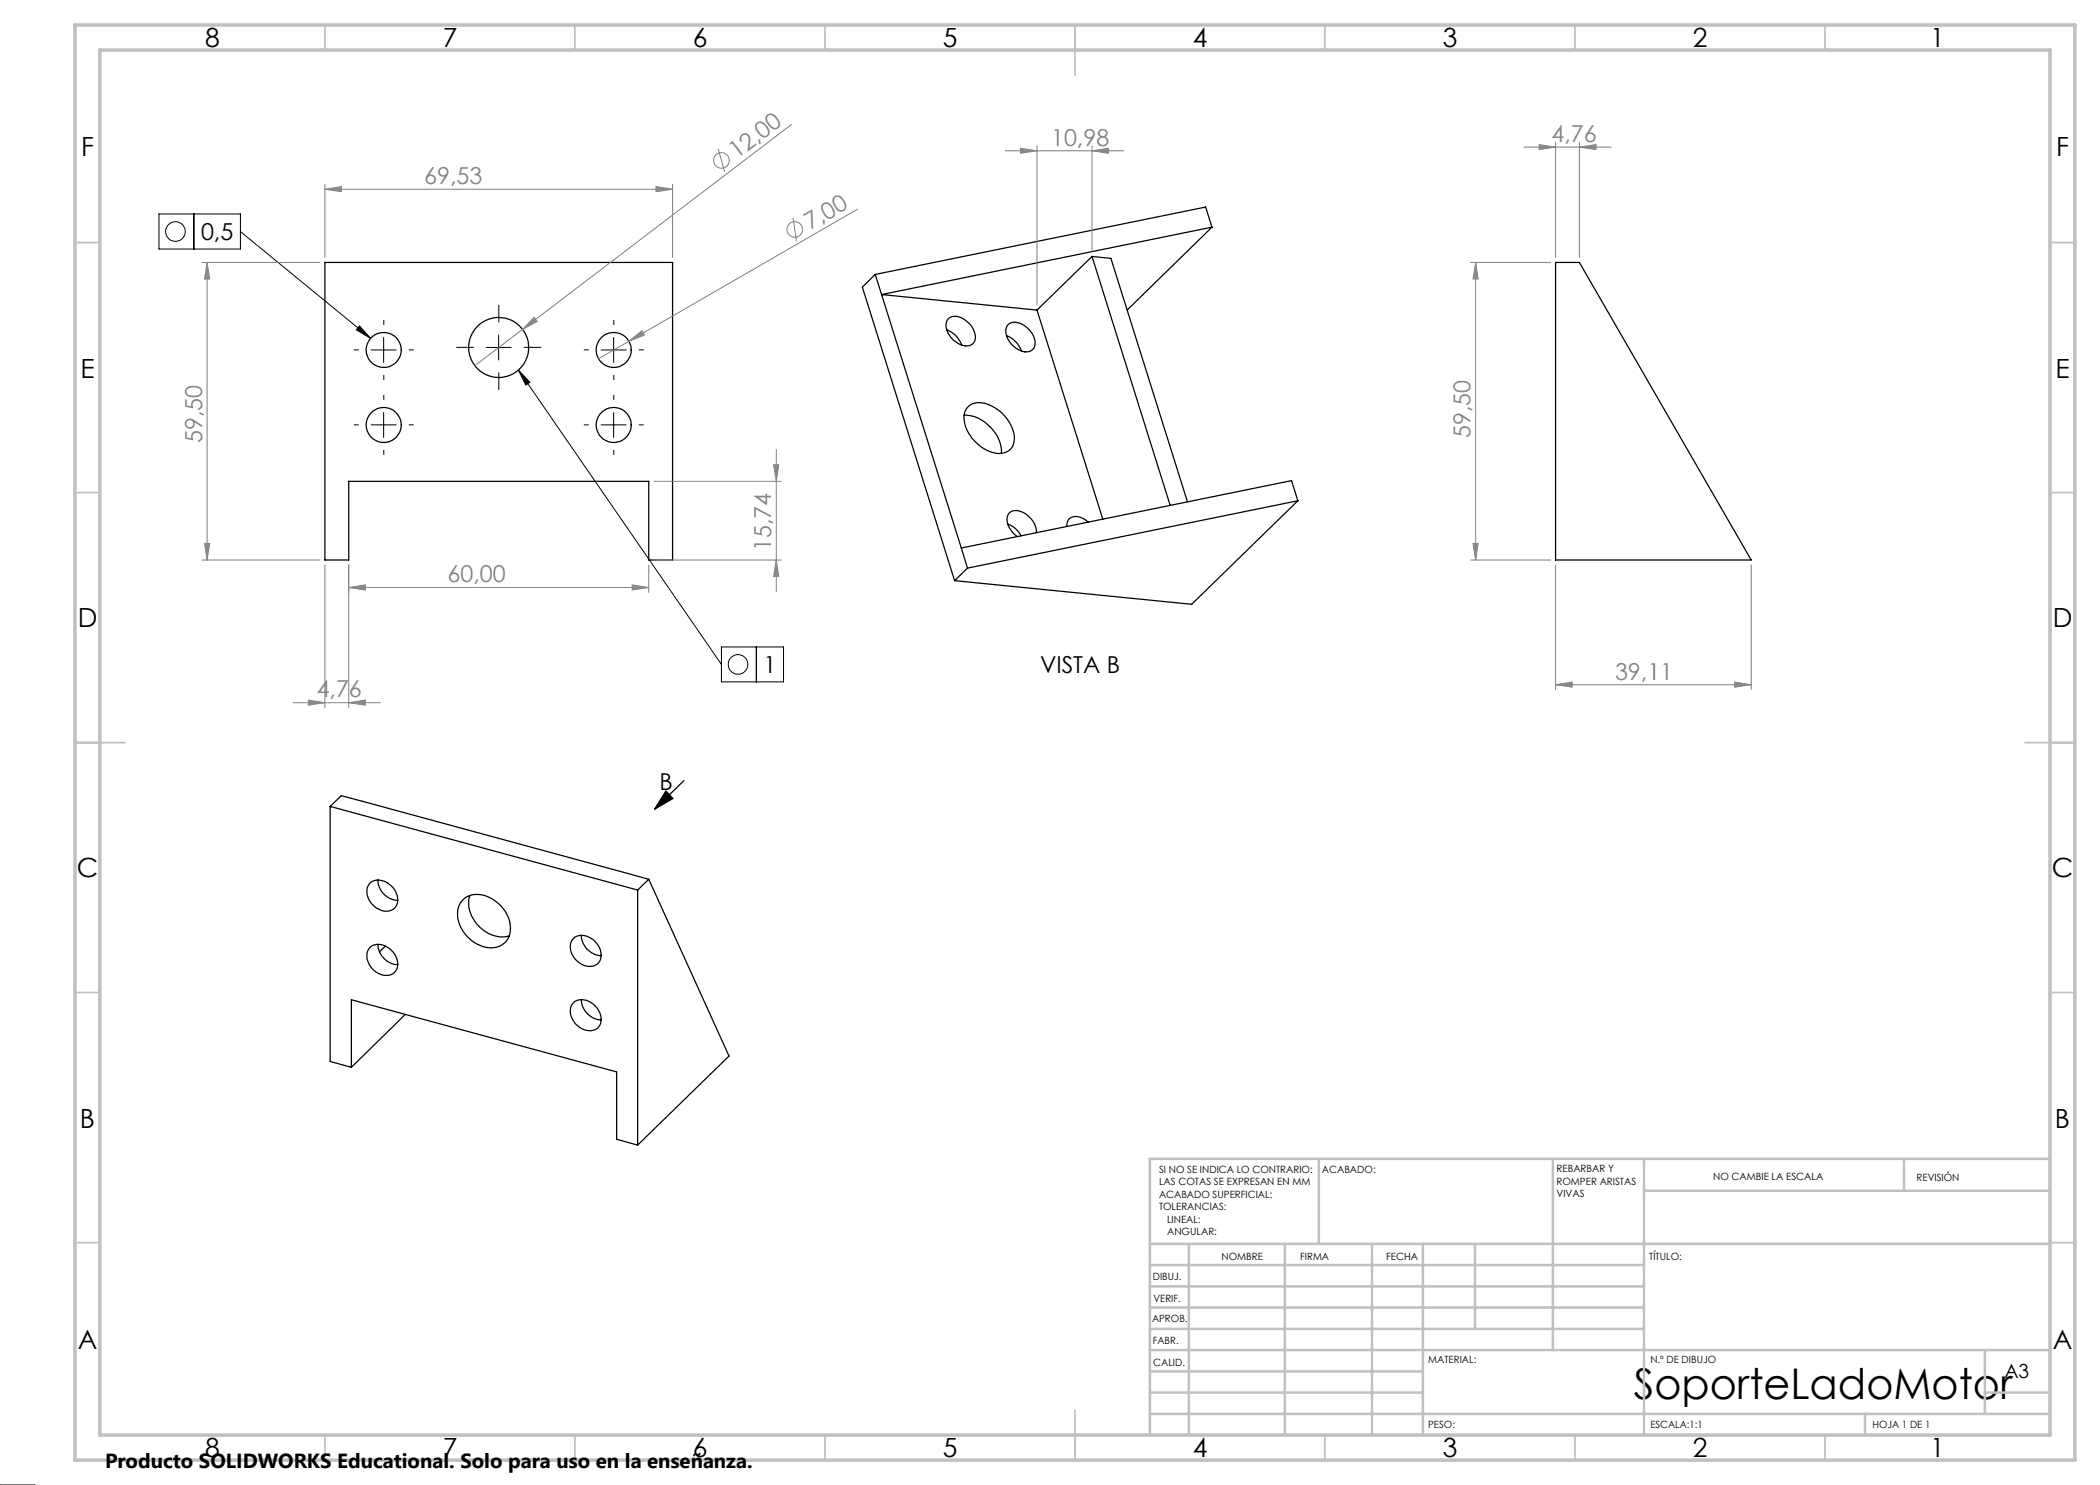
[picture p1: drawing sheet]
<svg xmlns="http://www.w3.org/2000/svg" width="420mm" height="297mm" viewBox="0 0 420 297" stroke-linecap="round" stroke-linejoin="round" font-family="sans-serif">
<g fill="none" stroke="#000" stroke-width=".25">
<path d="M65 52.5h69.5v59.5h-4.7v-15.7h-60.1v15.7h-4.7zM175 54.9l-2.5 2.5 18.4 58.7M175 54.9l1.3 4M176.3 58.9l16 50.7M176.3 58.9l31.1 3.1M218.4 51.3l3.8 .4 15.3 48.7M218.4 51.3l-11 10.7M218.4 51.3l15.6 49.8M242.4 45.4l-66.1 13.5M242.4 45.4l-17 16.6M242.4 45.4l-1.3-4-66.1 13.5M311.1 52.5h4.8l34.3 59.5h-39.1z"/>
<path d="M189.3 66a4.9 4.9 0 0 1 3 3M189.7 63.7a2.88 2.88 0 0 1 3.7 .6 3.7 3.7 0 0 1 1.4 4.1 2.49 2.49 0 0 1-3.7-.1 3.6 3.6 0 0 1-1.6-4.4zM201.3 67.1a5.1 5.1 0 0 1 3 3.1M201.7 64.9a2.93 2.93 0 0 1 3.7 .6 3.8 3.8 0 0 1 1.4 4.1 2.37 2.37 0 0 1-3.4 .2 4 4 0 0 1-2.1-4.4zM207.4 62l13.2 41.8M192.8 83.1a7.8 7.8 0 0 1 7.4 6.4l.1 1.2M193.6 81.4a4 4 0 0 1 5-.1 7.8 7.8 0 0 1 4.2 6.7 2.94 2.94 0 0 1-3.9 2.6 8.2 8.2 0 0 1-6.1-7.2l.3-1.3zM192.3 109.6l1.2 4M193.5 113.6l-2.6 2.5M201.5 104.8a4.8 4.8 0 0 1 2.7 2.4M207.3 106.5a4.5 4.5 0 0 0-4.5-4.4 1.89 1.89 0 0 0-1.2 2.8l.9 1.6 .9 .8M217.7 104.4a3.1 3.1 0 0 0-3.8-.7l-.5 .9v.7"/>
<path d="M259.6 100.2l-1.3-4.1-66 13.5M259.6 100.2l-66.1 13.4M259.6 100.2l-21.3 20.7-47.4-4.8M133.2 158.2l1.4 1.5-3.7 2.2zM136.8 156.1l-5.9 5.8M66 161.3v51l4.3 1.2M66 161.3l61.5 16.7M66 161.3l2.3-2.2 61.5 16.8M73.9 176.7a3.3 3.3 0 0 1 4.6 .7 3.2 3.2 0 0 1 .3 4.3 3.4 3.4 0 0 1-4.6-1.1 3.2 3.2 0 0 1-.3-3.9zM75.6 176a4.2 4.2 0 0 0 4 4.1M92.7 179.8a5 5 0 0 1 6.1 .3 6.3 6.3 0 0 1 2.8 7.6 4.2 4.2 0 0 1-5.5 1.4 7.1 7.1 0 0 1-4.6-7.1l.6-1.4zM94 179.1a6.7 6.7 0 0 0 3.8 7.6 5.2 5.2 0 0 0 4 .5"/>
<path d="M127.5 178v51M129.8 175.9l16 35.3-18.3 17.8M129.8 175.9l-2.3 2.1M73.9 189.5a3 3 0 0 1 4.3 .5 3.2 3.2 0 0 1 .6 4.6 3.5 3.5 0 0 1-4.9-1.5 3 3 0 0 1 0-3.6zM75.6 188.9a4.2 4.2 0 0 0 4 4M77.1 189.2l-1.2 1.2M114.7 187.7a3 3 0 0 1 4.2 .5 3.2 3.2 0 0 1 .6 4.6 3.4 3.4 0 0 1-4.8-1.5 2.89 2.89 0 0 1 0-3.6zM116.3 187.1a4.2 4.2 0 0 0 3.9 4M116.3 199.9a4.2 4.2 0 0 0 3.9 4.1M70.3 213.5v-13.5l53 14.4v13.5l4.2 1.1M81.1 202.9l-10.8 10.6M114.7 200.6a3.2 3.2 0 0 1 4.5 .8 2.94 2.94 0 0 1 0 4.4 3.7 3.7 0 0 1-4.8-2.1 2.73 2.73 0 0 1 .3-3.1z"/>
<circle cx="76.8" cy="70" r="3.5"/>
<circle cx="99.7" cy="69.5" r="6"/>
<circle cx="122.7" cy="70" r="3.5"/>
<circle cx="76.8" cy="85" r="3.5"/>
<circle cx="122.7" cy="85" r="3.5"/>
</g>
<g fill="none" stroke="#808080" stroke-width=".2">
<path d="M65 37.8l3.3-.5v1zM65 36.8v14.7M65 37.8h69.5M131.2 37.3l3.3 .5-3.3 .5zM134.5 36.8v14.7M143.7 29.8l1.2 4.6M158.3 24.9l-53.8 41M201 30.2h23.8M204.1 29.7l3.3 .5-3.3 .5zM207.4 29.2v31.8M218.4 30.2l3.3-.5v1zM218.4 29.2v21.1"/>
<path d="M304.8 29.4h17.4M307.8 28.9l3.3 .5-3.3 .5zM311.1 28.4v23.1M315.9 29.4l3.3-.5v1zM315.9 28.4v23.1M40.4 52.5h23.6M41.4 52.5v59.5M41.4 52.5l.5 3.3h-1zM158.6 43.5l.7 4.8M171.5 41.8l-45.7 26.5M294.1 52.5h16M295.1 52.5v59.5"/>
<path d="M295.1 52.5l.5 3.3h-1zM104.5 65.9l-9.5 7.2M106.8 63.5l.7 .8-3 1.6zM125.8 68.3l2.6-2.2 .5 .9zM125.8 68.3l-6.1 3.5M130.7 96.3h25.5M154.7 93h1.1l-.5 3.3zM155.3 89.9v28.5M40.4 112h23.6M40.9 108.7h1l-.5 3.3zM65 113v28.5M69.7 117.5l3.4-.5v1z"/>
<path d="M69.7 113v28.5M69.7 117.5h60.1M126.4 117l3.4 .5-3.4 .5zM129.8 113v5.5M130.7 112h25.5M155.3 112l.5 3.3h-1.1zM294.1 112h16M294.6 108.7h1l-.5 3.3zM311.1 113v24.9M350.2 113v24.9M311.1 136.9l3.3-.5v1zM311.1 136.9h39.1"/>
<path d="M346.9 136.4l3.3 .5-3.3 .5zM58.6 140.5h17.5M61.7 140l3.3 .5-3.3 .5zM69.7 140.5l3.4-.5v1z"/>
<circle cx="144.3" cy="32.1" r="1.56"/>
<circle cx="159" cy="45.9" r="1.56"/>
</g>
<g fill="none" stroke="#000" stroke-width=".2">
<path d="M31.8 42.8h16.3v7h-16.3zM38.8 42.8v7M48.1 46.3l26 21.4M71.9 65.2l2.2 2.5-2.8-1.7zM74.2 70h5M76.7 67.5v5M97.2 69.5h5M99.7 67v5M103.7 74l40.6 58.9M103.7 74l2.3 2.4-.8 .6zM120.2 70h5M122.7 67.5v5"/>
<path d="M74.2 85h5M76.7 82.5v5M120.2 85h5M122.7 82.5v5M144.3 129.4h12.4v7h-12.4zM151.3 129.4v7M0 297.1h7"/>
<circle cx="35.1" cy="46.3" r="1.96"/>
<circle cx="147.6" cy="132.9" r="1.96"/>
</g>
<g fill="none" stroke="#000" stroke-width=".2" stroke-dasharray="15.2 1.3 1.3 1.3" stroke-linecap="butt">
<path d="M71.8 70h-1M76.8 65v-1M76.8 75v1M76.8 80v-1M81.8 70h1M94.8 69.5h-3.5M99.8 64.5v-3.5M99.8 74.5v3.5M104.8 69.5h3.5M117.8 70h-1M122.8 65v-1M122.8 75v1"/>
<path d="M122.8 80v-1M127.8 70h1M71.8 85h-1M76.8 90v1M81.8 85h1M117.8 85h-1M122.8 90v1M127.8 85h1"/>
</g>
<g fill="none" stroke="#c0c0c0" stroke-width=".35">
<path d="M65 5v5M115 5v5M165 5v5M215 5v10M265 5v5M315 5v5M365 5v5M15 48.5h5M410 48.5h5M15 98.5h5M410 98.5h5M15 148.5h10"/>
<path d="M405 148.5h10M15 198.5h5M410 198.5h5M15 248.5h5M410 248.5h5M65 287v5M115 287v5M165 287v5M215 282v10M265 287v5M315 287v5M365 287v5"/>
</g>
<g fill="none" stroke="#c0c0c0" stroke-width=".5">
<path d="M263.8 231.8v17M310.6 231.8v38.2M328.8 231.8v55.2M328.8 238.2h81.2M380.8 231.8v6.4M410 231.8h-180v55.2M230 248.8h180M230 257.3h98.8M230 253h98.8M237.8 248.8v38.2M257 248.8v38.2M274.4 248.8v38.2"/>
<path d="M284.6 248.8v38.2M295 248.8v17M230 265.8h98.8M230 261.5h98.8M230 278.5h54.6M230 274.3h54.6M230 270h180M397 278.5h13M397 270v12.8M230 282.8h180M373 282.8v4.2"/>
</g>
<path d="M15 5h400v287h-400zM20 10h390v277h-390z" fill="none" stroke="#c0c0c0" stroke-width=".7"/>
<path d="M133.2 158.2l1.4 1.5-3.7 2.2z" fill="#000"/>
<path d="M218.4 30.2l3.3-.5v1zM204.1 29.7l3.3 .5-3.3 .5z" fill="#808080"/>
<path d="M71.9 65.2l2.2 2.5-2.8-1.7zM103.7 74l2.3 2.4-.8 .6z" fill="#000"/>
<g fill="#808080">
<path d="M125.8 68.3l2.6-2.2 .5 .9z"/>
<path d="M106.8 63.5l.7 .8-3 1.6z"/>
<path d="M131.2 37.3l3.3 .5-3.3 .5zM65 37.8l3.3-.5v1zM315.9 29.4l3.3-.5v1zM307.8 28.9l3.3 .5-3.3 .5z"/>
<path d="M61.7 140l3.3 .5-3.3 .5zM69.7 140.5l3.4-.5v1zM311.1 136.9l3.3-.5v1zM346.9 136.4l3.3 .5-3.3 .5z"/>
<path d="M69.7 117.5l3.4-.5v1zM126.4 117l3.4 .5-3.4 .5z"/>
<path d="M41.4 52.5l.5 3.3h-1zM40.9 108.7h1l-.5 3.3zM154.7 93h1.1l-.5 3.3zM155.3 112l.5 3.3h-1.1zM295.1 52.5l.5 3.3h-1zM294.6 108.7h1l-.5 3.3z"/>
</g>
<text font-size="8.5" x="326.7" y="279.7">SoporteLadoMotor</text>
<g font-size="5.3">
<text x="41" y="9.5">8</text>
<text x="88.5" y="9.5">7</text>
<text x="138.5" y="9.5">6</text>
<text x="188.5" y="9.5">5</text>
<text x="238.5" y="9.5">4</text>
<text x="288.5" y="9.5">3</text>
<text x="338.5" y="9.5">2</text>
<text x="386" y="9.5">1</text>
<text x="16.2" y="31.3">F</text>
<text x="411.2" y="31.3">F</text>
<text x="16.1" y="75.5">E</text>
<text x="411.1" y="75.5">E</text>
<text x="15.5" y="125.5">D</text>
<text x="410.5" y="125.5">D</text>
<text x="15.4" y="175.5">C</text>
<text x="410.4" y="175.5">C</text>
<text x="16" y="225.5">B</text>
<text x="411" y="225.5">B</text>
<text x="15.5" y="269.8">A</text>
<text x="410.5" y="269.8">A</text>
<text x="41" y="291.5">8</text>
<text x="88.5" y="291.5">7</text>
<text x="138.5" y="291.5">6</text>
<text x="188.5" y="291.5">5</text>
<text x="238.5" y="291.5">4</text>
<text x="288.5" y="291.5">3</text>
<text x="338.5" y="291.5">2</text>
<text x="386" y="291.5">1</text>
</g>
<g font-size="4.7" fill="#808080">
<text x="210.2" y="29.1">10,98</text>
<text x="310.3" y="28.4">4,76</text>
<text x="147.4" y="31.9" transform="rotate(-37 147.4 31.9)">12,00</text>
<text x="84.9" y="36.8">69,53</text>
<text x="162" y="46.1" transform="rotate(-30 162 46.1)">7,00</text>
<text x="40.4" y="88.6" transform="rotate(-90 40.4 88.6)">59,50</text>
<text x="294.1" y="87.6" transform="rotate(-90 294.1 87.6)">59,50</text>
<text x="154.2" y="110.2" transform="rotate(-90 154.2 110.2)">15,74</text>
<text x="89.5" y="116.5">60,00</text>
<text x="323" y="135.9">39,11</text>
<text x="63.3" y="139.5">4,76</text>
</g>
<g font-size="4.7">
<text x="40.2" y="48.1">0,5</text>
<text x="152.7" y="134.6">1</text>
<text x="208" y="134.5">VISTA B</text>
<text x="131.9" y="158.1">B</text>
</g>
<text font-size="4.1" x="21" y="293.7">Producto SOLIDWORKS Educational. Solo para uso en la enseñanza.</text>
<text font-size="3.9" x="400.9" y="275.5">A3</text>
<g font-size="2">
<text x="231.8" y="234.6">SI NO SE INDICA LO CONTRARIO:</text>
<text x="231.8" y="237.1">LAS COTAS SE EXPRESAN EN MM</text>
<text x="231.8" y="239.6">ACABADO SUPERFICIAL:</text>
<text x="264.4" y="234.6">ACABADO:</text>
<text x="311.3" y="234.5">REBARBAR Y</text>
<text x="311.3" y="237">ROMPER ARISTAS</text>
<text x="311.3" y="239.5">VIVAS</text>
<text x="342.6" y="236">NO CAMBIE LA ESCALA</text>
<text x="383.3" y="236.2">REVISIÓN</text>
<text x="231.8" y="242.1">TOLERANCIAS:</text>
<text x="233.4" y="244.6">LINEAL:</text>
<text x="233.4" y="247.1">ANGULAR:</text>
<text x="244.3" y="252">NOMBRE</text>
<text x="260" y="251.9">FIRMA</text>
<text x="277.2" y="251.9">FECHA</text>
<text x="329.9" y="251.9">TÍTULO:</text>
<text x="230.6" y="256.1">DIBUJ.</text>
<text x="230.7" y="260.3">VERIF.</text>
<text x="230.4" y="264.4">APROB.</text>
<text x="230.5" y="268.8">FABR.</text>
<text x="230.7" y="273.1">CALID.</text>
<text x="285.6" y="272.5">MATERIAL:</text>
<text x="330.1" y="272.5">N.º DE DIBUJO</text>
<text x="285.6" y="285.5">PESO:</text>
<text x="330.1" y="285.6">ESCALA:1:1</text>
<text x="374.5" y="285.6">HOJA 1 DE 1</text>
</g>
</svg>
